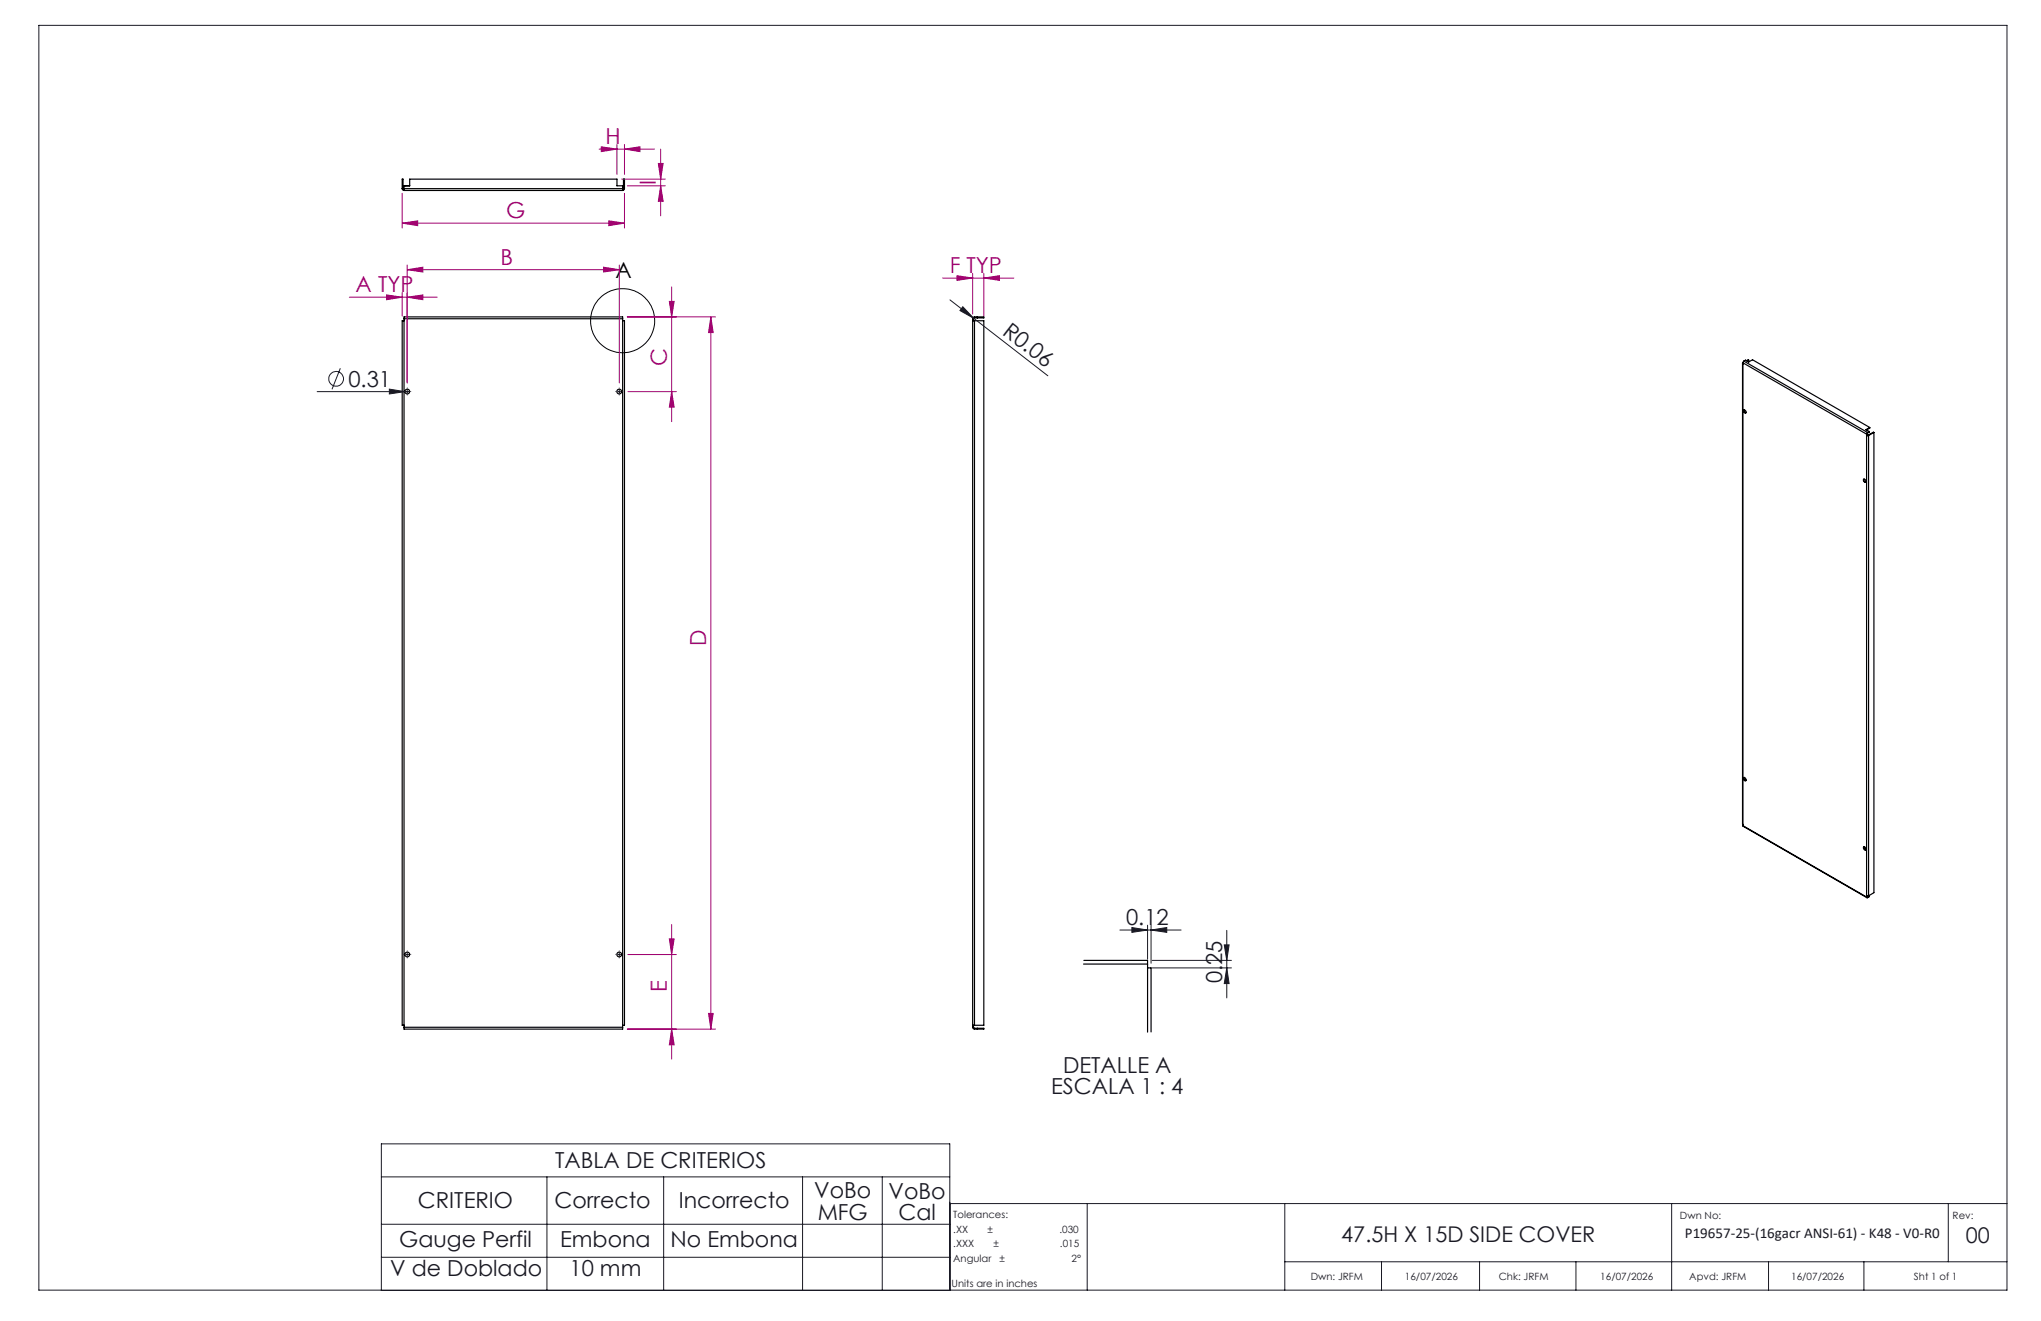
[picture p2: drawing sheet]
<svg xmlns="http://www.w3.org/2000/svg" width="432mm" height="279mm" viewBox="0 0 432 279" stroke-linecap="round" stroke-linejoin="round" font-family="sans-serif">
<g fill="none" stroke="#191924" stroke-width=".21">
<path d="M8.2 5.4h416.4v267.5h-416.4zM72 77.9l-1.8 4.4M201 63.4l5 3.9M203.7 64.9l2.3 2.4-2.9-1.6zM206 67.3l15.7 12.2M67.1 82.8h19.5M82.4 82.3l3.3 .5-3.3 .5zM86.1 82.5v.6M130.7 82.8h.6M131 82.5v.6M236.9 196.7h13M239.5 196.2l3.3 .5-3.3 .5z"/>
<path d="M242.8 195.7v7.2M243.5 196.7l3.3-.5v1zM243.5 195.7v8M259 199.8h1l-.5 3.3zM259.5 196.8v14.3M85.8 201.9h.7M86.1 201.6v.6M130.7 201.9h.6M131 201.6v.6M243.8 203.1h16.7M243.8 204.7h16.7M259.5 204.7l.5 3.3h-1z"/>
<path d="M80.7 241.9h120.2v31h-120.2zM80.7 248.9h120.2M80.7 258.9h120.2M115.7 248.9v24M140.4 248.9v24M169.8 248.9v24M186.7 248.9v24M200.9 254.6h223.7M230 254.6v18.3M271.8 254.6v18.3M353.7 254.6v18.3M412.2 254.6v12.3"/>
<path d="M80.7 265.9h120.2M271.8 266.9h152.8M292.3 266.9v6M313 266.9v6M333.4 266.9v6M374.2 266.9v6M394.3 266.9v6"/>
<circle cx="71.1" cy="80.1" r="1.56"/>
</g>
<g fill="none" stroke="#000" stroke-width=".25">
<path d="M85.1 39.9l.4 .4M85.1 39.9v-2h.2v2M85.1 39.9h.2M85.3 39.9l.2 .2M85.5 39.9v.4M85.5 39.3h.1M85.5 39.3h1.2v-1.4h43.8v1.4h1.2v.6M85.5 39.3v.6M85.5 39.9h46.2M131.7 39.9v.4M85.5 40.3h46.2M131.7 40.1l.2-.1v-2.1h.2v2l-.4 .4"/>
<path d="M85.5 67.4v-.4h46.2v.4M85.5 67.8h-.4v149.1h.4M85.5 67.4h46.2M85.5 67.4v149.9M131.7 67.8h.4v149.1h-.4M131.7 67.4v149.9M205.8 67.8h.4M205.8 67.4v149.9l.3 .4h2v-.2h-2l-.1-.6M205.8 67.4h.2M206 67.4v.4M206.2 67l-.4 .4M206.2 67.2l-.2 .2"/>
<path d="M206.2 67h1.9v.2h-1.9M206.2 67v.2M206.2 67.8v149.1M206.2 67.8h1.9v149.1h-1.9M206.8 67v.2M368.7 76.9v97.5M368.7 76.8v.2M368.7 76.7l26.2 15.1M368.7 76.7v97.9M368.9 76.4l-.2 .3M368.9 76.4l26.2 15.1M368.9 76.4l.4-.2 .7 .4"/>
<path d="M370 76.6l.8-.5 24.8 14.3M370 76.2v.4M370 76.2l-.4 .2M370 76.2l-.5 .1M368.9 86.7a.38 .38 0 0 1 .4 .2 .38 .38 0 0 1-.1 .5 .5 .5 0 0 1-.3-.7zM369 86.7v.3l.4 .3M394.9 91.8v97.9M395 92l-.1 .1 .1 .1 .3-.1M395 91.8h-.1M395 91.8v.2M395.1 91.5l-.2 .3M395.1 91.6l-.1 .2"/>
<path d="M395.1 91.5v.1M395.3 92.1v97.4M395.5 91.3l-.4 .2M395.5 91.3l-.4 .3M395.6 90.4l-.8 .5 .7 .4M395.6 90.4v.2l-.7 .3M396.5 91.5l-1.5 .5M396.5 91.5l-1.2 .6M396.5 91.5v97.3l-1.2 .7M394.3 101.4a.38 .38 0 0 1 .4 .2 .38 .38 0 0 1-.1 .4 .5 .5 0 0 1-.3-.6zM394.4 101.3a.47 .47 0 0 0 .3 .7M368.7 174.6l26.3 15.3"/>
<path d="M368.7 174.6l26.2 15.1M368.9 164.5a.4 .4 0 0 1 .4 .2 .4 .4 0 0 1-.1 .5 .55 .55 0 0 1-.3-.7zM369 164.4v.4l.4 .3M394.3 179.1a.38 .38 0 0 1 .4 .2 .38 .38 0 0 1-.1 .5l-.3-.3zM394.4 179.1a.47 .47 0 0 0 .3 .6M394.9 189.5h.4M395 189.7h.1M395 189.5v.2M395.3 189.5h.2M395.5 189.5l-.4 .4-.2-.2M395.5 189.5l-.4 .2M85.5 217.3v.4h46.2v-.4"/>
<path d="M85.5 217.3h46.2M205.8 216.9h.4M206.8 217.5v.2M229.2 203.9h13.6M229.3 203.1h13.5v.8M242.8 204.7h.7v13.6M242.8 203.9v14.4"/>
<circle cx="86.1" cy="82.8" r=".5"/>
<circle cx="131" cy="82.8" r=".51"/>
<circle cx="86.1" cy="201.9" r=".5"/>
<circle cx="131" cy="201.9" r=".51"/>
</g>
<circle cx="131.7" cy="67.8" r="6.8" fill="none" stroke="#000" stroke-width=".21"/>
<g fill="none" stroke="#a0006e" stroke-width=".21">
<path d="M126.8 31.5h11.7M127.2 31l3.3 .5-3.3 .6zM130.5 30.6v6.3M131.5 37.9h9.3M132.1 31.5l3.3-.5v1.1zM132.1 30.6v6.3M132.7 39.3h8.1M139.3 34.6h1l-.5 3.3zM139.8 39.3l.5 3.3h-1zM139.8 31.5v14.1M85.1 47.2l3.3-.5v1zM85.1 40.9v7.3"/>
<path d="M85.1 47.2h47M86.1 57l3.4-.5v1zM86.1 56.1v24.9M86.1 57h44.9M127.7 56.5l3.3 .5-3.3 .5zM128.8 46.7l3.3 .5-3.3 .5zM131 56.1v24.9M132.1 40.9v7.3M199.4 58.8h15.1M202.5 58.3l3.3 .5-3.3 .5zM205.8 57.8v8.6M208.1 58.8l3.4-.5v1z"/>
<path d="M208.1 57.8v9.1M73.9 62.9h18.6M81.8 62.4l3.3 .5-3.3 .5zM85.1 61.9v5M86.1 62.9l3.4-.5v1zM132.7 67h18.7M141.6 63.7h1l-.5 3.3zM142.1 60.7v28.5M150.4 67l.5 3.3h-1zM150.4 67v150.7M132.8 82.8h10.3M142.1 82.8l.5 3.3h-1z"/>
<path d="M141.6 198.6h1l-.5 3.3zM142.1 195.5v28.5M132.7 217.7h18.7M132.8 201.9h10.3M142.1 217.7l.5 3.3h-1zM149.9 214.3h1l-.5 3.4z"/>
</g>
<g fill="none" stroke="#191924" stroke-width=".21" stroke-dasharray="15.2 1.3 1.3 1.3" stroke-linecap="butt">
<path d="M85.6 82.8h-.2M86.2 82.2v-.2M86.2 83.4v.2M86.8 82.8h.2M130.4 82.8h-.2M131 82.2v-.2M131 83.4v.2M131.6 82.8h.2M85.6 201.9h-.2M86.2 201.2v-.1M86.2 202.5v.2M86.8 201.9h.2"/>
<path d="M130.4 201.9h-.2M131 201.2v-.1M131 202.5v.2M131.6 201.9h.2"/>
</g>
<g fill="#191924">
<path d="M82.4 82.3l3.3 .5-3.3 .5z"/>
<path d="M203.7 64.9l2.3 2.4-2.9-1.6z"/>
<path d="M243.5 196.7l3.3-.5v1zM239.5 196.2l3.3 .5-3.3 .5z"/>
<path d="M259 199.8h1l-.5 3.3zM259.5 204.7l.5 3.3h-1z"/>
</g>
<g fill="#a0006e">
<path d="M86.1 57l3.4-.5v1zM127.7 56.5l3.3 .5-3.3 .5zM85.1 47.2l3.3-.5v1zM128.8 46.7l3.3 .5-3.3 .5z"/>
<path d="M202.5 58.3l3.3 .5-3.3 .5zM208.1 58.8l3.4-.5v1z"/>
<path d="M127.2 31l3.3 .5-3.3 .6zM132.1 31.5l3.3-.5v1.1z"/>
<path d="M150.4 67l.5 3.3h-1zM149.9 214.3h1l-.5 3.4zM141.6 198.6h1l-.5 3.3zM142.1 217.7l.5 3.3h-1zM141.6 63.7h1l-.5 3.3zM142.1 82.8l.5 3.3h-1zM139.3 34.6h1l-.5 3.3zM139.8 39.3l.5 3.3h-1z"/>
<path d="M81.8 62.4l3.3 .5-3.3 .5zM86.1 62.9l3.4-.5v1z"/>
</g>
<g font-size="4.7" fill="#a0006e">
<text x="128.1" y="30.5">H</text>
<text x="138.8" y="39.1" transform="rotate(-90 138.8 39.1)">I</text>
<text x="107.1" y="46.2">G</text>
<text x="105.9" y="56">B</text>
<text x="200.9" y="57.8">F TYP</text>
<text x="75.2" y="61.8">A TYP</text>
<text x="141.1" y="77.5" transform="rotate(-90 141.1 77.5)">C</text>
<text x="149.4" y="136.6" transform="rotate(-90 149.4 136.6)">D</text>
<text x="141.1" y="209.8" transform="rotate(-90 141.1 209.8)">E</text>
</g>
<text font-size="4.7" x="130.2" y="58.8">A</text>
<g font-size="4.7" fill="#191924">
<text x="211.9" y="70.6" transform="rotate(38 211.9 70.6)">R0.06</text>
<text x="73.7" y="81.8">0.31</text>
<text x="238.2" y="195.7">0.12</text>
<text x="258.5" y="207.9" transform="rotate(-90 258.5 207.9)">0.25</text>
<text x="224.9" y="226.9">DETALLE A</text>
<text x="222.4" y="231.4">ESCALA 1 : 4</text>
<text x="117.4" y="247">TABLA DE CRITERIOS</text>
<text x="88.4" y="255.6">CRITERIO</text>
<text x="117.3" y="255.6">Correcto</text>
<text x="143.6" y="255.6">Incorrecto</text>
<text x="172.3" y="253.4">VoBo</text>
<text x="173" y="258">MFG</text>
<text x="188" y="253.5">VoBo</text>
<text x="84.4" y="263.7">Gauge Perfil</text>
<text x="118.5" y="263.7">Embona</text>
<text x="141.9" y="263.7">No Embona</text>
<text x="190.1" y="258">Cal</text>
<text x="82.5" y="269.9">V de Doblado</text>
<text x="120.5" y="269.9">10 mm</text>
</g>
<g font-size="4.6" fill="#191924">
<text x="283.8" y="262.7">47.5H X 15D SIDE COVER</text>
<text x="415.9" y="263">00</text>
</g>
<text font-size="3.2" fill="#191924" x="356.5" y="261.8">P19657-25-(16gacr ANSI-61) - K48 - V0-R0</text>
<g font-size="2.1" fill="#191924">
<text x="201.7" y="257.6">Tolerances:</text>
<text x="355.4" y="257.8">Dwn No:</text>
<text x="413.1" y="257.8">Rev:</text>
<text x="201.7" y="260.7">.XX</text>
<text x="201.7" y="263.9">.XXX</text>
<text x="208.9" y="260.7">±</text>
<text x="210.2" y="263.9">±</text>
<text x="224.1" y="260.7">.030</text>
<text x="224.3" y="263.9">.015</text>
<text x="201.7" y="267">Angular</text>
<text x="211.5" y="267">±</text>
<text x="226.7" y="267">2°</text>
<text x="201.3" y="272.3">Units are in inches</text>
<text x="277.3" y="270.7">Dwn: JRFM</text>
<text x="297.2" y="270.7">16/07/2026</text>
<text x="317.1" y="270.7">Chk: JRFM</text>
<text x="338.6" y="270.7">16/07/2026</text>
<text x="357.4" y="270.7">Apvd: JRFM</text>
<text x="378.9" y="270.7">16/07/2026</text>
<text x="404.9" y="270.7">Sht 1 of 1</text>
</g>
</svg>
